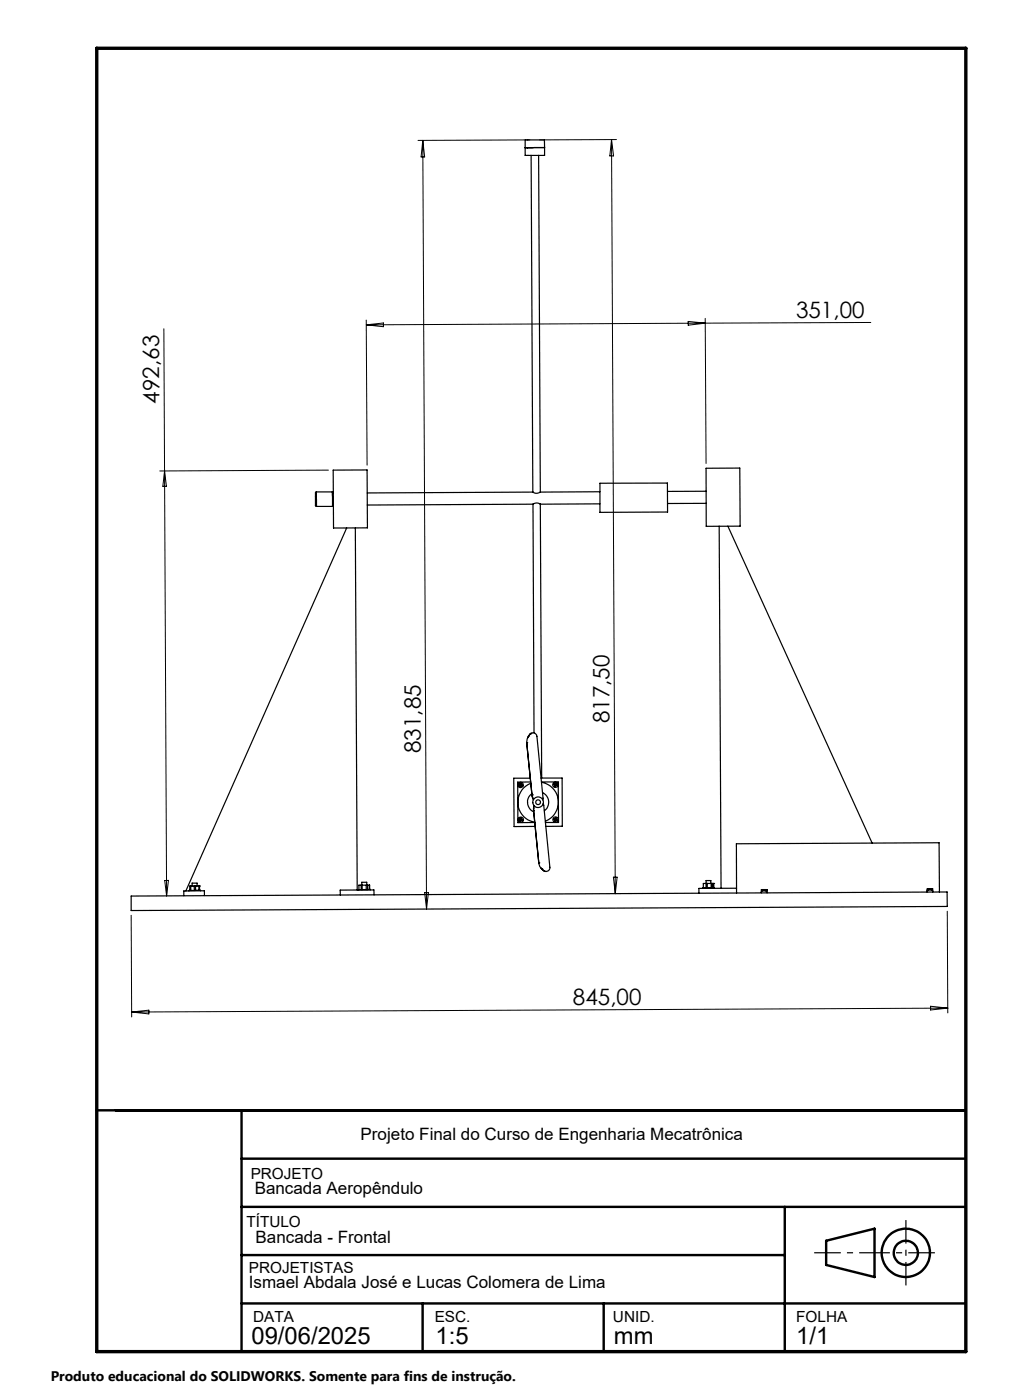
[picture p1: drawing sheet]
<svg xmlns="http://www.w3.org/2000/svg" width="210mm" height="290mm" viewBox="0 0 210 290" stroke-linecap="round" stroke-linejoin="round" font-family="sans-serif">
<g fill="none" stroke="#000" stroke-width=".25">
<path d="M108.8 29h3.9l.1 3.2h-4zM110 32.2l.3 69.7M111.5 32.2l.4 69.7M112.8 30.6h-4M69 97.4l7-.1 .1 12-7 .1zM146.2 97h7l.1 12h-7zM65.5 101.9l-.2 .1v2.8l.2 .1M65.5 101.9v3M65.5 101.9h3.3M65.5 104.9h3.4M68.8 101.9l.2 .2M68.8 101.9l.1 3"/>
<path d="M69 104.7l-.1 .2M71.8 109.4l-33.3 75.2M73.6 109.4l.4 75M110.3 101.9a1.26 1.26 0 0 0 1.6 0M110.3 101.9l-34.2 .2M110.4 104.4a1.28 1.28 0 0 1 1.5 0M110.4 104.4l.2 47.4M110.4 104.4l-34.3 .2M111.9 104.4l.3 56.8M124.2 104.4h-12.3M124.2 101.9h-12.3M124.2 100.1h14l.1 6h-14.1z"/>
<path d="M146.2 101.8h-7.9M146.3 104.3h-8M148.9 109l.4 75M150.7 109l29.9 65.6M109.1 153.8h.1M109.1 153.8l1.1 10.9M109.5 152.5l-.3 .6-.1 .7M109.5 152.5h.1M109.5 152.5l-.2 .3M109.8 152.1l.2-.2a.82 .82 0 0 1 1.2 .6l1.2 13.2M109.8 152.1h.1M109.8 152.1l-.3 .4"/>
<path d="M109.9 151.9h.1M107.2 166.2a4.2 4.2 0 0 0 3.5 4.1M107.2 166.2v4.2h3.5M107.7 162.6v.1M107.7 162.6h.1M107.7 169.8v.1M107.7 162.7v.2l.1-.1M107.7 169.8h.1M107.7 162.7h.1M107.7 169.9v.2l.2-.2M107.7 162.5h-.2l.2 .1M107.7 162.5h.1"/>
<path d="M107.7 162.5v.1M107.7 169.9h.1M107.8 169.7l-.2-.1 .1 .2M107.8 169.7h.1M107.8 169.8l-.1 .1M107.8 169.9h.1M107.8 169.7l-.1 .1M107.8 169.8v.1M107.8 162.5h.1M107.8 162.5v-.2h.2l-.1 .2M107.8 162.7h.1M107.8 169.7l.1-.2 .1 .2"/>
<path d="M107.8 162.7v.1M107.9 162.7h-.1M107.9 162.7h.1M107.9 169.9h.1M107.9 162.7l-.1 .1M107.9 162.5v.1M107.9 162.5h.1M107.9 169.8h.1M107.9 169.7v.1M107.9 169.7h.1M107.9 162.6h.2l-.2 .1M107.9 162.6v.1"/>
<path d="M107.9 162.6h.1M108 169.8h.2l-.1 .2-.2-.1M108 169.7v.1M108 169.7h-.1M108 169.8l-.1 .1M108 169.8h.1M109.8 161.2h-3.4l.1 10h4.3M109.9 162h-2.7v4.2M109.9 162.3a4.2 4.2 0 0 0-2.7 3.9M110.1 164.4a2.22 2.22 0 0 0 .4 3.8M110.2 164.7h.1M110.2 164.7l.1 .4"/>
<path d="M110.2 164.7v.4M110.2 165.1l.3 .5-.2-.5M110.2 165.1h.1M110.5 167.9h.1M110.5 167.5h.1M110.5 167.5v.4M110.5 167.9l1.1 10.8M110.6 166.9l-.1 .6M111.6 178.7l.2 .8 .4 .5M111.6 178.7h.1M112 179.7l.2 .3M112 161.2h4.4l.1 9.9-3.4 .1"/>
<path d="M112.1 162a4.2 4.2 0 0 1 3.5 3.8 4.2 4.2 0 0 1-2.6 4.3M112.1 162h3.5l.1 8.4h-2.7M112.4 164.2a2.21 2.21 0 0 1 .3 3.7M112.5 166.5l1.4 13.2a.78 .78 0 0 1-.4 .7 .78 .78 0 0 1-.9 0M114.9 162.6h.1M114.9 162.6v.3l.1-.2M114.9 162.4l-.2 .1 .2 .1M114.9 162.4h.1M114.9 162.4l.1 .1M114.9 162.6l.1 .1M114.9 162.5h.1M114.9 162.5v.1"/>
<path d="M114.9 169.8h.1M114.9 169.8l.1 .3 .1-.2M115 162.5h.1M115 169.7h-.2l.1 .1M115 169.7h.1M115 169.8h.1M115 169.8h-.1M115 169.7l-.1 .1M115 169.8l.1 .1M115 162.4h.1M115 162.4l.1-.1v.2M115 162.4v.1"/>
<path d="M115 162.4l.1 .1M115 162.7h.1M115 169.6l.1-.1 .1 .2M115 169.6v.1M115.1 162.7h-.1M115.1 162.6v.1M115.1 162.6h.1M115.1 169.9h.1M115.1 162.5h.1M115.1 162.5l.2 .1-.2 .1M115.1 162.5v.1M115.1 169.7h.1"/>
<path d="M115.1 169.7l.1 .1M115.1 169.8v.1M115.2 169.7l.2 .1-.3 .1M115.2 169.7h.1M115.2 169.7h-.1M115.2 169.8h-.1M115.2 169.7v.1M27.2 185.6l168.9-.8 .1 3-169 .8zM39.5 183.5v.9M39.8 183.5v-.6h1v.6M40.2 183.5l.1 .9M40.5 183.5v.9"/>
<path d="M41.2 183.5v.9M41.3 183.5h.1M41.3 183.5h-2v.9M41.3 183.5v.9M41.5 184.5v-.1h-.8h-1.6v.2M42.3 185.5v-1l-4.2 .1v.9M74.8 183.4v.9M74.9 183.4v-.6h1.1v.6M75 183.4v.9M75.8 183.4v.9M76.1 183.4v.9M76.5 183.4v.8"/>
<path d="M76.6 184.2v-.8h-2.3v.9M76.7 184.3l-.3-.1-2.1 .1v.1M77.5 185.4l-.1-1.1-7 .1 .1 1M112.2 180h.1M112.2 180l.4 .4M112.6 180.4h.1M112.7 180.5h.1M146.5 183v.9M147.2 183v-.6h-1v1.5M147.3 183v.9M147.5 183v.9M147.8 183h.1"/>
<path d="M147.8 183h-2.1v.9M147.8 183v.9M147.9 184l-.1-.1h-2.3v.1M152.5 184h-7.8v1M157.7 184.9v-.3h1.2v.3M157.7 184.3h1.1M157.7 184.3l.2 .3M158.8 184.3l-.2 .3M192 184.8v-.4h1.2v.4M192.1 184.2h1M192.1 184.2l.1 .2M193.1 184.2l-.2 .2"/>
<path d="M194.6 184.8l-.1-10.2-42 .2v10.2"/>
<circle cx="107.8" cy="162.6" r=".55"/>
<circle cx="107.9" cy="169.8" r=".55"/>
<circle cx="111.4" cy="166.2" r="1.09"/>
<circle cx="111.4" cy="166.2" r=".5"/>
<circle cx="115" cy="162.6" r=".55"/>
<circle cx="115.1" cy="169.8" r=".55"/>
</g>
<g fill="none" stroke="#000" stroke-width=".5">
<path d="M20 230h180M50 230v50M50 240h150M50 250h150M50 260h112.5M162.5 250v30M171.1 257l10-2.5v10l-10-2.5zM50 270h150M87.5 270v10M125 270v10"/>
<circle cx="187.6" cy="259.5" r="5"/>
<circle cx="187.6" cy="259.5" r="2.51"/>
</g>
<path d="M168.6 259.5h25" fill="none" stroke="#000" stroke-width=".25" stroke-dasharray="6.3 1.3 1.3 1.3" stroke-dashoffset=".8" stroke-linecap="butt"/>
<path d="M187.6 252.7v13.6" fill="none" stroke="#000" stroke-width=".25" stroke-dasharray="6.3 1.3 1.3 1.3" stroke-dashoffset="1.5" stroke-linecap="butt"/>
<g fill="none" stroke="#000" stroke-width=".21">
<path d="M87.6 29.1l.7 159.2M87.6 29.1l.3 3.4h-.7zM109.7 29l-23.1 .1M126.6 28.9l.8 156.2M126.6 28.9l.5 3.4h-.8zM127.7 28.9l-15.9 .1M33.9 68.1l.2 29.5M75.8 66.3l.2 30.1M75.9 67.3l3.5-.4v.8zM142.5 66.6l3.6 .3-3.6 .5zM146 66l.2 30M146.1 66.9l-70.2 .4"/>
<path d="M180.3 66.8l-34.2 .1M34.1 97.6l.4 88M34.1 97.6l.4 3.1h-.8zM68 97.4l-34.9 .2M27.2 189.6l.1 21.1M34.1 182.4h.8l-.4 3.2zM87.9 184.9h.8l-.4 3.4zM127 181.7h.8l-.4 3.4zM196.2 188.8l.1 21M27.3 209.6l3.5-.4v.8zM192.7 208.4l3.6 .4-3.6 .4zM196.3 208.8l-169 .8"/>
</g>
<path d="M20 10h180v270h-180z" fill="none" stroke="#000" stroke-width=".7"/>
<g font-size="4.9">
<text x="52.1" y="278.3">09/06/2025</text>
<text x="90.2" y="278.3">1:5</text>
<text x="127.1" y="278.3">mm</text>
<text x="164.9" y="278.3">1/1</text>
</g>
<g font-size="4.7">
<text x="164.9" y="65.8">351,00</text>
<text x="33" y="83.6" transform="rotate(-90 33 83.6)">492,63</text>
<text x="126.3" y="149.8" transform="rotate(-90 126.3 149.8)">817,50</text>
<text x="87.2" y="156" transform="rotate(-90 87.2 156)">831,85</text>
<text x="118.7" y="208.2">845,00</text>
</g>
<g font-size="3.5">
<text x="74.7" y="236.2">Projeto Final do Curso de Engenharia Mecatrônica</text>
<text x="52.7" y="247.3">Bancada Aeropêndulo</text>
<text x="52.9" y="257.5">Bancada - Frontal</text>
<text x="51.5" y="266.8">Ismael Abdala José e Lucas Colomera de Lima</text>
</g>
<g font-size="3.2">
<text x="51.9" y="244.2">PROJETO</text>
<text x="51" y="254.1">TÍTULO</text>
<text x="51.5" y="263.7">PROJETISTAS</text>
<text x="52.4" y="273.8">DATA</text>
<text x="90" y="273.8">ESC.</text>
<text x="126.9" y="273.8">UNID.</text>
<text x="164.9" y="273.8">FOLHA</text>
</g>
<text font-size="2.9" x="10.5" y="286">Produto educacional do SOLIDWORKS. Somente para fins de instrução.</text>
</svg>
